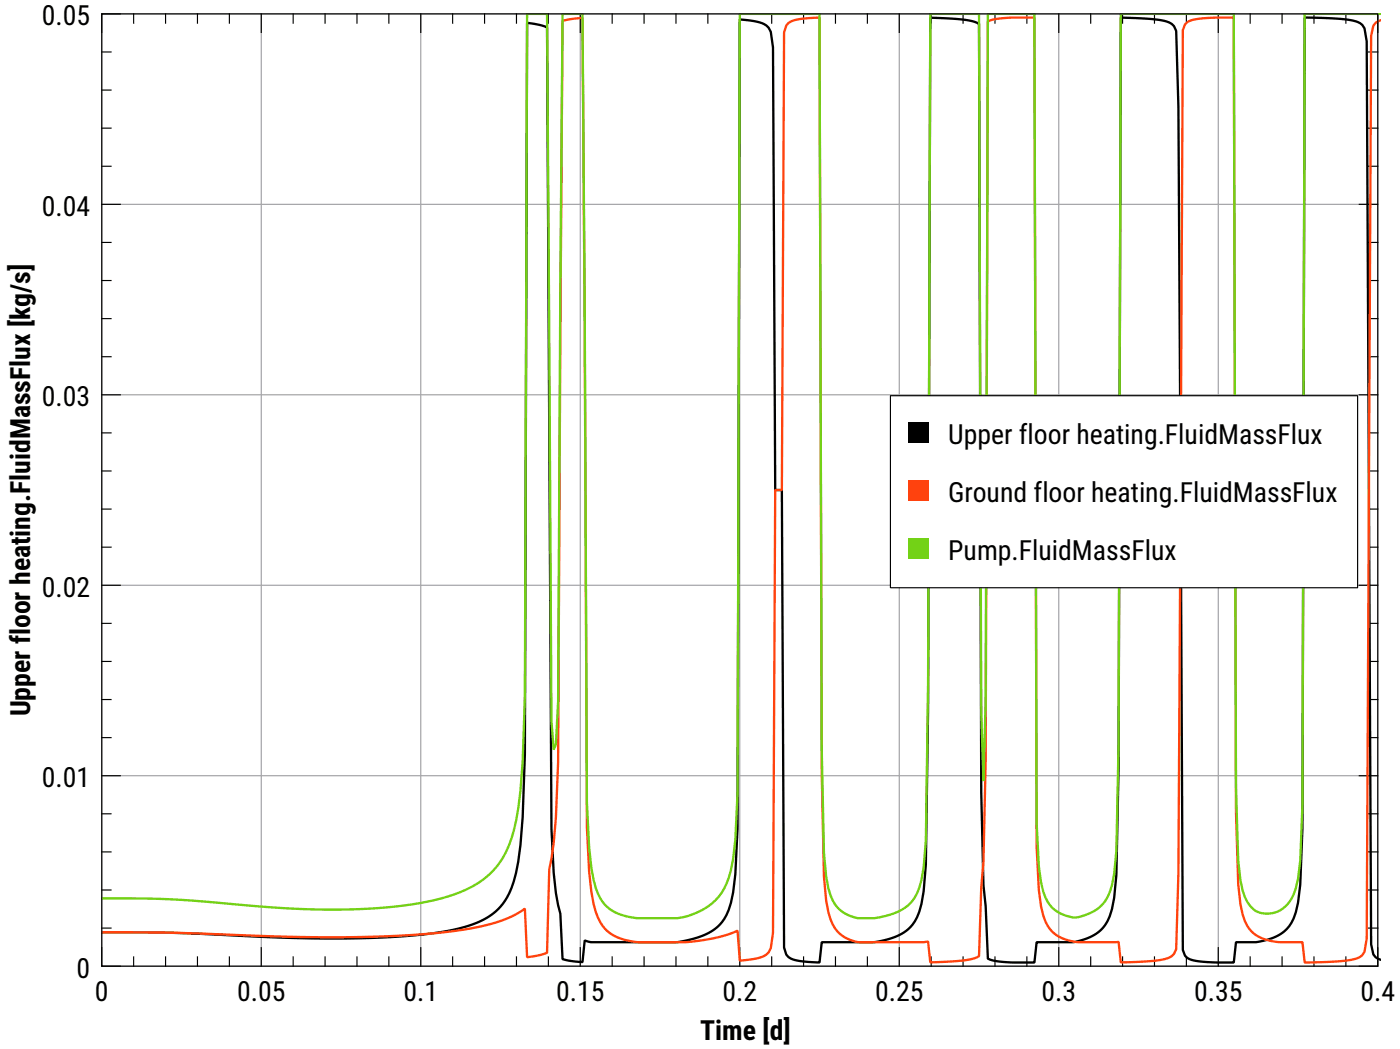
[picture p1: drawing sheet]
<svg xmlns="http://www.w3.org/2000/svg" width="160mm" height="120mm" viewBox="0 0 160 120" stroke-linecap="round" stroke-linejoin="round" font-family="sans-serif">
<path d="M11.6 1.6h146v108.9h-146zM29.9 1.6v108.9M48.1 1.6v108.9M66.4 1.6v108.9M84.6 1.6v108.9M102.9 1.6v108.9M121.1 1.6v108.9M139.4 1.6v108.9M11.6 23.4h146M11.6 45.1h146M11.6 66.9h146M11.6 88.7h146" fill="none" stroke="#a0a0a4" stroke-width=".13"/>
<g fill="none" stroke="#000" stroke-width=".13">
<path d="M11.6 19h1.1M11.6 14.7h1.1M11.6 10.3h1.1M11.6 5.9h1.1M13.8 1.6h-2.2v2.1M15.3 1.6v1M18.9 1.6v1M22.6 1.6v1M26.2 1.6v1M29.9 1.6v2.1M33.5 1.6v1M37.2 1.6v1"/>
<path d="M40.8 1.6v1M44.5 1.6v1M48.1 1.6v2.1M51.8 1.6v1M55.4 1.6v1M59.1 1.6v1M62.7 1.6v1M66.4 1.6v2.1M70 1.6v1M73.7 1.6v1M77.3 1.6v1M81 1.6v1"/>
<path d="M84.6 1.6v2.1M88.3 1.6v1M91.9 1.6v1M95.6 1.6v1M99.2 1.6v1M102.9 1.6v2.1M106.5 1.6v1M110.2 1.6v1M113.8 1.6v1M117.5 1.6v1M121.1 1.6v2.1M124.8 1.6v1"/>
<path d="M128.4 1.6v1M132.1 1.6v1M135.7 1.6v1M139.4 1.6v2.1M143 1.6v1M146.7 1.6v1M150.3 1.6v1M154 1.6v1M155.5 1.6h2.1v2.1M156.6 19h1M156.6 14.7h1M156.6 10.3h1"/>
<path d="M156.6 5.9h1M11.6 36.4h1.1M11.6 32.1h1.1M11.6 27.7h1.1M11.6 23.4h2.2M155.5 23.4h2.1M156.6 36.4h1M156.6 32.1h1M156.6 27.7h1M11.6 58.2h1.1M11.6 53.9h1.1M11.6 49.5h1.1"/>
<path d="M11.6 40.8h1.1M11.6 45.1h2.2M155.5 45.1h2.1M156.6 58.2h1M156.6 53.9h1M156.6 49.5h1M156.6 40.8h1M11.6 80h1.1M11.6 75.6h1.1M11.6 71.3h1.1M11.6 62.6h1.1M11.6 66.9h2.2"/>
<path d="M155.5 66.9h2.1M156.6 80h1M156.6 75.6h1M156.6 71.3h1M156.6 62.6h1M11.6 97.4h1.1M11.6 93.1h1.1M11.6 84.3h1.1M11.6 88.7h2.2M155.5 88.7h2.1M156.6 97.4h1M156.6 93.1h1"/>
<path d="M156.6 84.3h1M11.6 108.4v2.1h2.2M11.6 106.1h1.1M11.6 101.8h1.1M15.3 109.4v1.1M18.9 109.4v1.1M22.6 109.4v1.1M26.2 109.4v1.1M29.9 108.4v2.1M33.5 109.4v1.1M37.2 109.4v1.1M40.8 109.4v1.1"/>
<path d="M44.5 109.4v1.1M48.1 108.4v2.1M51.8 109.4v1.1M55.4 109.4v1.1M59.1 109.4v1.1M62.7 109.4v1.1M66.4 108.4v2.1M70 109.4v1.1M73.7 109.4v1.1M77.3 109.4v1.1M81 109.4v1.1M84.6 108.4v2.1"/>
<path d="M88.3 109.4v1.1M91.9 109.4v1.1M95.6 109.4v1.1M99.2 109.4v1.1M102.9 108.4v2.1M106.5 109.4v1.1M110.2 109.4v1.1M113.8 109.4v1.1M117.5 109.4v1.1M121.1 108.4v2.1M124.8 109.4v1.1M128.4 109.4v1.1"/>
<path d="M132.1 109.4v1.1M135.7 109.4v1.1M139.4 108.4v2.1M143 109.4v1.1M146.7 109.4v1.1M150.3 109.4v1.1M154 109.4v1.1M156.6 106.1h1M156.6 101.8h1M157.6 108.4v2.1h-2.1"/>
</g>
<path d="M11.6 106.6l8.2 .1 11.9 .5 6 .1 6.9-.1 5.3-.5a15.3 15.3 0 0 0 6.3-2.1 6.7 6.7 0 0 0 2.6-3.8 30.3 30.3 0 0 0 1-7.4l.2-7.2 .3-83.6 1.3 .2 1 .3 .5 91.7 .2 5 .3 2.3 .5 2.4 .3 5.2 1 .2 1.2 .1 .3-2.5 .8 .2h9.8a9.4 9.4 0 0 0 4.6-1.7l.5-.6a6.6 6.6 0 0 0 1.3-3.4l.2-2 .3-5.3 .2-92.5 1.3 .2a3.3 3.3 0 0 1 2 .8l.3 .4 .2 1.8 .3 50.6h.7l.3 52.3 .3 .8a2.84 2.84 0 0 0 2 .8l1.8 .2 .2-2.4h5.8a7.5 7.5 0 0 0 4.3-1.7 5 5 0 0 0 1.3-2.6l.3-1.5 .2-3 .3-17.8 .2-79.1 1 .1a17.1 17.1 0 0 1 4.3 .5l.3 .1 .3 87.9 .2 10.6 .3 2.4 .2 6 .8 .3 1 .1 3.5 .1 .3-2.4h4l.8-.1a4.7 4.7 0 0 0 3.8-3.6l.3-1.3 .2-2.7 .3-12.3 .2-85.7 1.5 .1a14.7 14.7 0 0 1 4.1 .5l.5 .4 .3 .5 .2 8.7 .5 96.4a1.69 1.69 0 0 0 1.8 1.3l1.8 .1 2.2 .1 .3-2.4h.3a9.7 9.7 0 0 0 3-.2 4.4 4.4 0 0 0 3.5-3.2l.3-1.1 .2-2 .3-6.5 .3-92.7 2 .1a16.5 16.5 0 0 1 4 .4l.5 .3 .3 .4 .3 1.5 .5 103.3 .2 1.1 .3 .3 .5 .3" fill="none" stroke="#000" stroke-width=".26"/>
<path d="M157.9 2.3a1.33 1.33 0 0 0-.8 .6l-.2 1.2-.5 103.2-.3 1.5a2.06 2.06 0 0 1-1.8 1l-2 .2-3 .1-.3-2.4h-.3a12.8 12.8 0 0 1-3.2-.1 3.8 3.8 0 0 1-3.3-3l-.3-1.2-.2-2.3-.3-8.2-.3-90.9-3.5 .1a3.1 3.1 0 0 0-2 .7l-.3 .6-.5 96.5-.2 8.6a1.85 1.85 0 0 1-1.8 1.3l-1.8 .1-2.8 .1-.2-2.3h-4.6a4.2 4.2 0 0 1-4-3l-.3-1.1-.3-1.8-.2-5-.3-94.8h-2.5l-1.8 .2-1 .2-.2 84.6-.3 11.6-.2 2.9-.3 7.8-.3 .2a20.4 20.4 0 0 1-5 .5h-.3l-.2-2.3h-.5h-7.6a4 4 0 0 1-3.3-3.4l-.3-1.3-.2-2.7-.3-11.9-.2-86.4-1.6 .1a4.4 4.4 0 0 0-2 .5l-.2 .3-.3 .8-.3 52.3h-.7l-.3 50.6-.2 1.8a2.02 2.02 0 0 1-1.8 1.2l-1.8 .2-.2-3.4a18.7 18.7 0 0 1-6.1 1.3h-5.6a4.9 4.9 0 0 1-4.5-3.4l-.5-2.3-.3-2.3-.3-5.1-.5-92.5-1.2 .1-1 .2-.6 84.8-.2 6.3-.3 2.9-.5 3-.2 9.5-1 .3-1.3 .2-.3-5.5a17.2 17.2 0 0 1-7.3 2.4l-2.8 .4-3.3 .2-7.6 .3-6.8-.1-12.7-.5h-7.9" fill="none" stroke="#ff420e" stroke-width=".26"/>
<path d="M157.9 1.6h-8.6l-.3 90.3-.3 6.5a8.7 8.7 0 0 1-1.2 4.8 2.97 2.97 0 0 1-4.1 .8 3.8 3.8 0 0 1-1.2-2.2l-.3-1.2-.2-2.2-.3-8.3-.3-88.5h-12.9l-.2 83.3-.3 12.4-.2 2.6a6.4 6.4 0 0 1-1.3 3.4 5 5 0 0 1-3.6 1.6 3.9 3.9 0 0 1-3.2-2.9l-.3-1.1-.3-1.9-.2-4.9-.3-92.5h-5.3l-.2 78.5-.3 9.2-.2-7.8-.3-79.9h-5.6l-.2 76.7-.3 17.8-.2 3.1a7.5 7.5 0 0 1-1.3 3.8 6.7 6.7 0 0 1-4.3 2h-1.8a4 4 0 0 1-3.5-3.4l-.3-1.4-.2-2.7-.3-11.8-.2-84.1h-9.2l-.2 89-.3 5.4a13.9 13.9 0 0 1-1.2 5.6 7.2 7.2 0 0 1-5.6 3.4h-4.3a5.6 5.6 0 0 1-4.1-1.9 7.8 7.8 0 0 1-1.2-3.9l-.3-2.3-.3-5.1-.2-57.2-.3-33h-2.2l-.6 78.6-.2 4.9-.3 .6-.2-3.2-.5-80.9h-2.3l-.3 78.1-.2 7.3a34.9 34.9 0 0 1-1.3 8.8 9.9 9.9 0 0 1-7.1 6.6l-2.5 .7-3 .5-3.6 .3-3.8 .1-6.3-.2-12.4-1-8.2-.1" fill="none" stroke="#73d216" stroke-width=".26"/>
<path d="M101.9 45.2h53.4v22h-53.4z" fill="#fff" stroke="#000" stroke-width=".13"/>
<path d="M103.9 48.3h2.3v2.4h-2.3z" fill-rule="evenodd" fill="#000"/>
<path d="M103.9 54.9h2.3v2.4h-2.3z" fill-rule="evenodd" fill="#ff420e"/>
<path d="M103.9 61.5h2.3v2.4h-2.3z" fill-rule="evenodd" fill="#73d216"/>
<path d="M11.6 1.6h146v108.9h-146z" fill="none" stroke="#000" stroke-width=".13"/>
<g font-size="3.2">
<text x="4.8" y="2.9">0.05</text>
<text x="4.8" y="24.7">0.04</text>
<text x="4.8" y="46.5">0.03</text>
<text x="108.5" y="50.8">Upper floo</text>
<text x="121.5" y="50.8">r heating.FluidMassFlux</text>
<text x="108.5" y="57.4">Ground flo</text>
<text x="121.6" y="57.4">or heating.Flui</text>
<text x="139.5" y="57.4">dMassFlux</text>
<text x="108.5" y="64">Pump.FluidMassFlux</text>
<text x="4.8" y="68.2">0.02</text>
<text x="3.4" y="81.9" transform="rotate(-90 3.4 81.9)">Upper floor heating.FluidMassFlux [kg/s]</text>
<text x="4.8" y="90">0.01</text>
<text x="8.8" y="111.8">0</text>
<text x="10.9" y="114.4">0</text>
<text x="27.1" y="114.4">0.05</text>
<text x="46.2" y="114.4">0.1</text>
<text x="63.6" y="114.4">0.15</text>
<text x="80.1" y="118.9">Time [d]</text>
<text x="82.6" y="114.4">0.2</text>
<text x="100.1" y="114.4">0.25</text>
<text x="119.1" y="114.4">0.3</text>
<text x="136.6" y="114.4">0.35</text>
<text x="155.6" y="114.4">0.4</text>
</g>
</svg>
